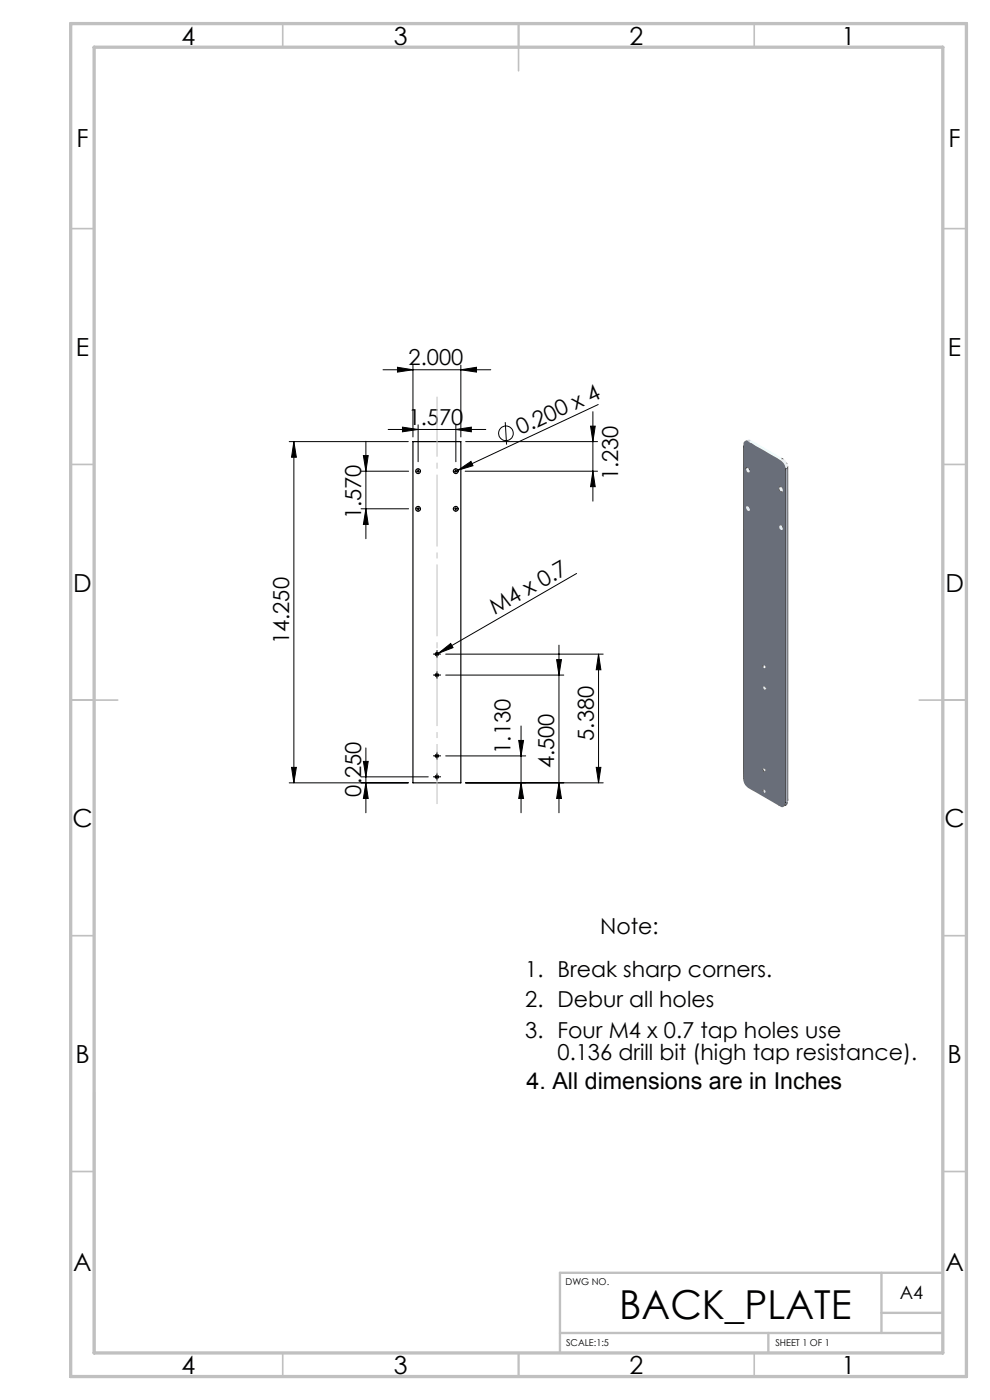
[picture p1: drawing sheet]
<svg xmlns="http://www.w3.org/2000/svg" width="210mm" height="297mm" viewBox="0 0 210 297" stroke-linecap="round" stroke-linejoin="round" font-family="sans-serif">
<!-- layer: Capa 1 -->
<g fill="none" stroke="#000" stroke-width=".25">
<path d="M87.6 93.7h10.2v72.4h-10.2z"/>
<circle cx="88.7" cy="100" r=".5"/>
<circle cx="96.7" cy="100" r=".5"/>
<circle cx="88.7" cy="107.9" r=".51"/>
<circle cx="96.7" cy="107.9" r=".51"/>
<circle cx="92.7" cy="138.8" r=".34"/>
<circle cx="92.7" cy="143.2" r=".34"/>
<circle cx="92.7" cy="164.8" r=".34"/>
<circle cx="92.7" cy="160.4" r=".34"/>
</g>
<g fill="none" stroke="#000" stroke-width=".21">
<path d="M81.2 78.4h22.9M84.3 77.9l3.3 .5-3.3 .5zM87.6 77.5v15.2M97.8 78.4l3.3-.5v1zM97.8 77.5v15.2M61.3 93.7h25.3M62.3 93.7v72.4M62.3 93.7l.6 3.3h-1.1zM76.6 100h10.1M77.1 96.6h1l-.5 3.4zM77.6 93.6v20.7M82.3 91.1h20.7"/>
<path d="M85.4 90.6l3.3 .5-3.3 .5zM88.2 100h1M88.7 90.1v7.9M88.7 99.4v1.1M96.2 100h1M96.7 91.1l3.3-.5v1zM96.7 90.1v7.9M96.7 99.4v1.1M97.2 99.8l2.7-1.9 .4 .9zM97.2 99.8l-1 .4M98.7 100h28.1M98.8 93.7h28"/>
<path d="M107.2 89.6l.3 4.7M125.3 90.4h1l-.5 3.3zM125.8 87.3v19M125.8 100l.5 3.2h-1zM126.9 85.8l-29.7 14M76.6 107.9h10.1M77.6 107.9l.5 3.4h-1zM88.2 107.9h1M88.7 107.4v1M96.2 107.9h1M96.7 107.4v1M92.2 138.8h1"/>
<path d="M92.7 138.3v1M93 138.6l2.6-2.1 .5 .9zM93 138.6l-.6 .3M94.5 138.8h33.5M118.1 139.9h1l-.5 3.3zM118.6 136.9v35.5M122.3 121.7l-29.3 16.9M127 138.8v27.3M127 138.8l.5 3.3h-1zM77.6 158.7v13.7M92.2 143.2h1M92.7 142.7v1"/>
<path d="M92.7 159.9v1M94.5 143.2h25.1M110 157.1h1.1l-.6 3.3zM110.5 154v18.4M61.3 166.1h25.3M61.8 162.8h1.1l-.6 3.3zM76.6 164.8h14.2M77.1 161.5h1l-.5 3.3zM77.6 166.1l.5 3.3h-1zM92.2 160.4h1M92.2 164.8h1M92.7 164.3v1"/>
<path d="M94.5 160.4h17M98.8 166.1h29.2M110.5 166.1l.6 3.3h-1.1zM118.6 166.1l.5 3.3h-1zM126.5 162.8h1l-.5 3.3z"/>
<circle cx="107.3" cy="91.9" r="1.55"/>
</g>
<g fill="none" stroke="#000" stroke-width=".21" stroke-dasharray="15.2 1.3 1.3 1.3" stroke-linecap="butt">
<path d="M92.2 138.8h-.3M92.7 138.3v-.4M92.7 139.3v.3M93.2 138.8h.3M92.2 143.2h-.3M92.7 142.7v-.3M92.7 143.7v.3M92.7 159.8v-.3M93.2 143.2h.3M92.2 160.3h-.3M92.2 164.8h-.3M92.7 160.8v.4"/>
<path d="M92.7 164.3v-.4M92.7 165.3v.3M93.2 160.3h.3M93.2 164.8h.3"/>
</g>
<path d="M92.7 170.6v-86.4" fill="none" stroke="#c0c0c0" stroke-width=".21" stroke-dasharray="15.2 1.3 1.3 1.3" stroke-dashoffset="2.5" stroke-linecap="butt"/>
<g fill="none" stroke="#c0c0c0" stroke-width=".35">
<path d="M60 5v5M110 5v10M160 5v5M15 48.5h5M200 48.5h5M15 98.5h5M200 98.5h5M15 148.5h10M195 148.5h10M15 198.5h5M200 198.5h5M15 248.5h5"/>
<path d="M200 248.5h5M60 287v5M110 287v5M160 287v5"/>
</g>
<path d="M20 231.8v55.2M187 270v12.8M187 278.5h13M200 270h-81.2v17M118.8 282.8h81.2M163 282.8v4.2" fill="none" stroke="#c0c0c0" stroke-width=".5"/>
<path d="M15 5h190v287h-190zM20 10h180v277h-180z" fill="none" stroke="#c0c0c0" stroke-width=".7"/>
<g fill="#000">
<path d="M97.2 99.8l2.7-1.9 .4 .9zM93 138.6l2.6-2.1 .5 .9z"/>
<path d="M97.8 78.4l3.3-.5v1zM84.3 77.9l3.3 .5-3.3 .5z"/>
<path d="M77.1 96.6h1l-.5 3.4zM77.6 107.9l.5 3.4h-1zM110 157.1h1.1l-.6 3.3zM110.5 166.1l.6 3.3h-1.1zM125.3 90.4h1l-.5 3.3zM125.8 100l.5 3.2h-1z"/>
<path d="M85.4 90.6l3.3 .5-3.3 .5zM96.7 91.1l3.3-.5v1z"/>
<path d="M61.8 162.8h1.1l-.6 3.3zM62.3 93.7l.6 3.3h-1.1zM77.6 166.1l.5 3.3h-1zM77.1 161.5h1l-.5 3.3zM118.6 166.1l.5 3.3h-1zM118.1 139.9h1l-.5 3.3zM126.5 162.8h1l-.5 3.3zM127 138.8l.5 3.3h-1z"/>
</g>
<path d="M157.8 93.8l.3-.3a.71 .71 0 0 1 .9 .2l3.7 2.1a9.7 9.7 0 0 1 3.8 2.7l.2 .8v70.5a1.04 1.04 0 0 1-1 1.4l-4.8-2.8a7.7 7.7 0 0 1-3-2.1l-.2-1v-70.6z" fill-rule="evenodd" fill="#696e79"/>
<path d="M166.8 99.3h.3v.5v69.6a.52 .52 0 0 1 0 .6 .52 .52 0 0 1-.5 .2v-70.6z" fill-rule="evenodd" fill="#a1a9ba"/>
<path d="M167 98.9h.2v70.7l-.1 .4z" fill-rule="evenodd" fill="#202125"/>
<path d="M157.7 94.4v70.9l-.1-70.5z" fill-rule="evenodd" fill="#151618"/>
<path d="M159 93.6l.3-.2 1.2 .6 5.2 3.1 .1 .4-.2 .2-6.1-3.6a.47 .47 0 0 1-.5-.5z" fill-rule="evenodd" fill="#effbfb"/>
<path d="M165.8 97.4a.83 .83 0 0 1 1.1 .8 .77 .77 0 0 1-.2 1.2l-.5-1.2-.6-.5z" fill-rule="evenodd" fill="#eceff2"/>
<path d="M166.8 170.2l.3-.1a.54 .54 0 0 1-.5 .7z" fill-rule="evenodd" fill="#686d77"/>
<path d="M158.5 93.4l.5-.1 .3 .1-.2 .2a.36 .36 0 0 1-.6-.2z" fill-rule="evenodd" fill="#c8d1e0"/>
<path d="M165.7 97.1l.5 .4-.4-.1z" fill-rule="evenodd" fill="#474949"/>
<path d="M166.8 98.1l.3 .3z" fill-rule="evenodd" fill="#4e5052"/>
<path d="M166.5 170.6l.3 .2-.3 .1z" fill-rule="evenodd" fill="#0f1011"/>
<path d="M165.1 170.8h.1l.2 .2z" fill-rule="evenodd" fill="#424448"/>
<path d="M166.6 99.5h.1v70.9l-.2-.3z" fill-rule="evenodd" fill="#0b0b0c"/>
<path d="M158.3 107.5a.56 .56 0 0 1 .6 .2 .56 .56 0 0 1-.1 .7 .8 .8 0 0 1-.5-.9z" fill-rule="evenodd" fill="#e5e9ee"/>
<path d="M165.5 111.5a.53 .53 0 0 1 .5 .3 .53 .53 0 0 1-.2 .6 .61 .61 0 0 1-.3-.9z" fill-rule="evenodd" fill="#e7ebf0"/>
<path d="M165.3 103.4a.55 .55 0 0 1 .7 .3 .55 .55 0 0 1-.2 .7l-.1-.1a.7 .7 0 0 1-.4-.9z" fill-rule="evenodd" fill="#e8ecf0"/>
<path d="M158.3 99.3a.58 .58 0 0 1 .6 .2 .58 .58 0 0 1 0 .7 .72 .72 0 0 1-.6-.9z" fill-rule="evenodd" fill="#e8ecf1"/>
<path d="M161.9 145.7h.4l.3 .4-.3 .2a.41 .41 0 0 1-.4-.6z" fill-rule="evenodd" fill="#e2e7eb"/>
<path d="M161.9 167.6a.35 .35 0 0 1 .4 .1 .35 .35 0 0 1-.1 .5z" fill-rule="evenodd" fill="#dee2e7"/>
<path d="M161.9 163.1l.4 .1v.5l-.3-.2z" fill-rule="evenodd" fill="#e4e9ee"/>
<path d="M161.9 141.3l.3-.1 .2 .4-.3 .1z" fill-rule="evenodd" fill="#fbfdfe"/>
<path d="M165.3 103.2h.3l.1 .1-.4 .1z" fill-rule="evenodd" fill="#595e67"/>
<path d="M161.8 167.5h.2l-.1 .4-.1-.1z" fill-rule="evenodd" fill="#50545b"/>
<path d="M158.8 99.4l.3 .2-.1 .2z" fill-rule="evenodd" fill="#45474b"/>
<path d="M161.8 163.4l.5 .3h-.3z" fill-rule="evenodd" fill="#34363a"/>
<path d="M165.9 111.6l.2 .2v.2z" fill-rule="evenodd" fill="#484a4f"/>
<path d="M161.8 141.1h.2l-.1 .3h-.1z" fill-rule="evenodd" fill="#42454b"/>
<path d="M158.2 99.2l.3 .1-.2 .3z" fill-rule="evenodd" fill="#17181b"/>
<path d="M165.3 103.7l.2 .4-.3-.2z" fill-rule="evenodd" fill="#393a3b"/>
<path d="M165.5 104.2l.5 .1-.2 .1z" fill-rule="evenodd" fill="#25272b"/>
<path d="M161.8 163.1h.1v.3z" fill-rule="evenodd" fill="#3b3e43"/>
<path d="M162 141.1l.2 .1-.2 .1z" fill-rule="evenodd" fill="#d8dfe8"/>
<path d="M166.6 99.4l.3-.1-.2 .2z" fill-rule="evenodd" fill="#313339"/>
<text font-size="8.5" x="131.4" y="279.7">BACK_PLATE</text>
<g font-size="5.3">
<text x="38.5" y="9.5">4</text>
<text x="83.5" y="9.5">3</text>
<text x="133.5" y="9.5">2</text>
<text x="178.5" y="9.5">1</text>
<text x="16.2" y="31.2">F</text>
<text x="201.2" y="31.2">F</text>
<text x="16.1" y="75.5">E</text>
<text x="201.1" y="75.5">E</text>
<text x="15.5" y="125.5">D</text>
<text x="200.5" y="125.5">D</text>
<text x="15.4" y="175.5">C</text>
<text x="200.3" y="175.5">C</text>
<text x="16" y="225.5">B</text>
<text x="201" y="225.5">B</text>
<text x="15.5" y="269.7">A</text>
<text x="200.5" y="269.7">A</text>
<text x="38.5" y="291.5">4</text>
<text x="83.5" y="291.5">3</text>
<text x="133.5" y="291.5">2</text>
<text x="178.5" y="291.5">1</text>
</g>
<text font-size="4.9" x="111.7" y="231.1">4. All dimensions are in Inches</text>
<g font-size="4.7">
<text x="86.7" y="77.4">2.000</text>
<text x="86.7" y="90.1">1.570</text>
<text x="110.4" y="92.4" transform="rotate(-25 110.4 92.4)">0.200 x 4</text>
<text x="131.1" y="101.9" transform="rotate(-90 131.1 101.9)">1.230</text>
<text x="76.6" y="110.2" transform="rotate(-90 76.6 110.2)">1.570</text>
<text x="105" y="130.5" transform="rotate(-30 105 130.5)">M4 x 0.7</text>
<text x="61.3" y="136.7" transform="rotate(-90 61.3 136.7)">14.250</text>
<text x="108.3" y="159.9" transform="rotate(-90 108.3 159.9)">1.130</text>
<text x="126" y="157.1" transform="rotate(-90 126 157.1)">5.380</text>
<text x="117.6" y="163" transform="rotate(-90 117.6 163)">4.500</text>
<text x="76.6" y="169" transform="rotate(-90 76.6 169)">0.250</text>
<text x="127.3" y="198.2">Note:</text>
<text x="111.4" y="207.2">1. Break sharp corners.</text>
<text x="111.4" y="213.7">2. Debur all holes</text>
<text x="111.4" y="220.3">3. Four M4 x 0.7 tap holes use</text>
<text x="118.3" y="224.8">0.136 drill bit (high tap resistance).</text>
</g>
<text font-size="3.9" x="190.9" y="275.5">A4</text>
<g font-size="2">
<text x="120" y="272.5">DWG NO.</text>
<text x="120.1" y="285.6">SCALE:1:5</text>
<text x="164.5" y="285.6">SHEET 1 OF 1</text>
</g>
</svg>
